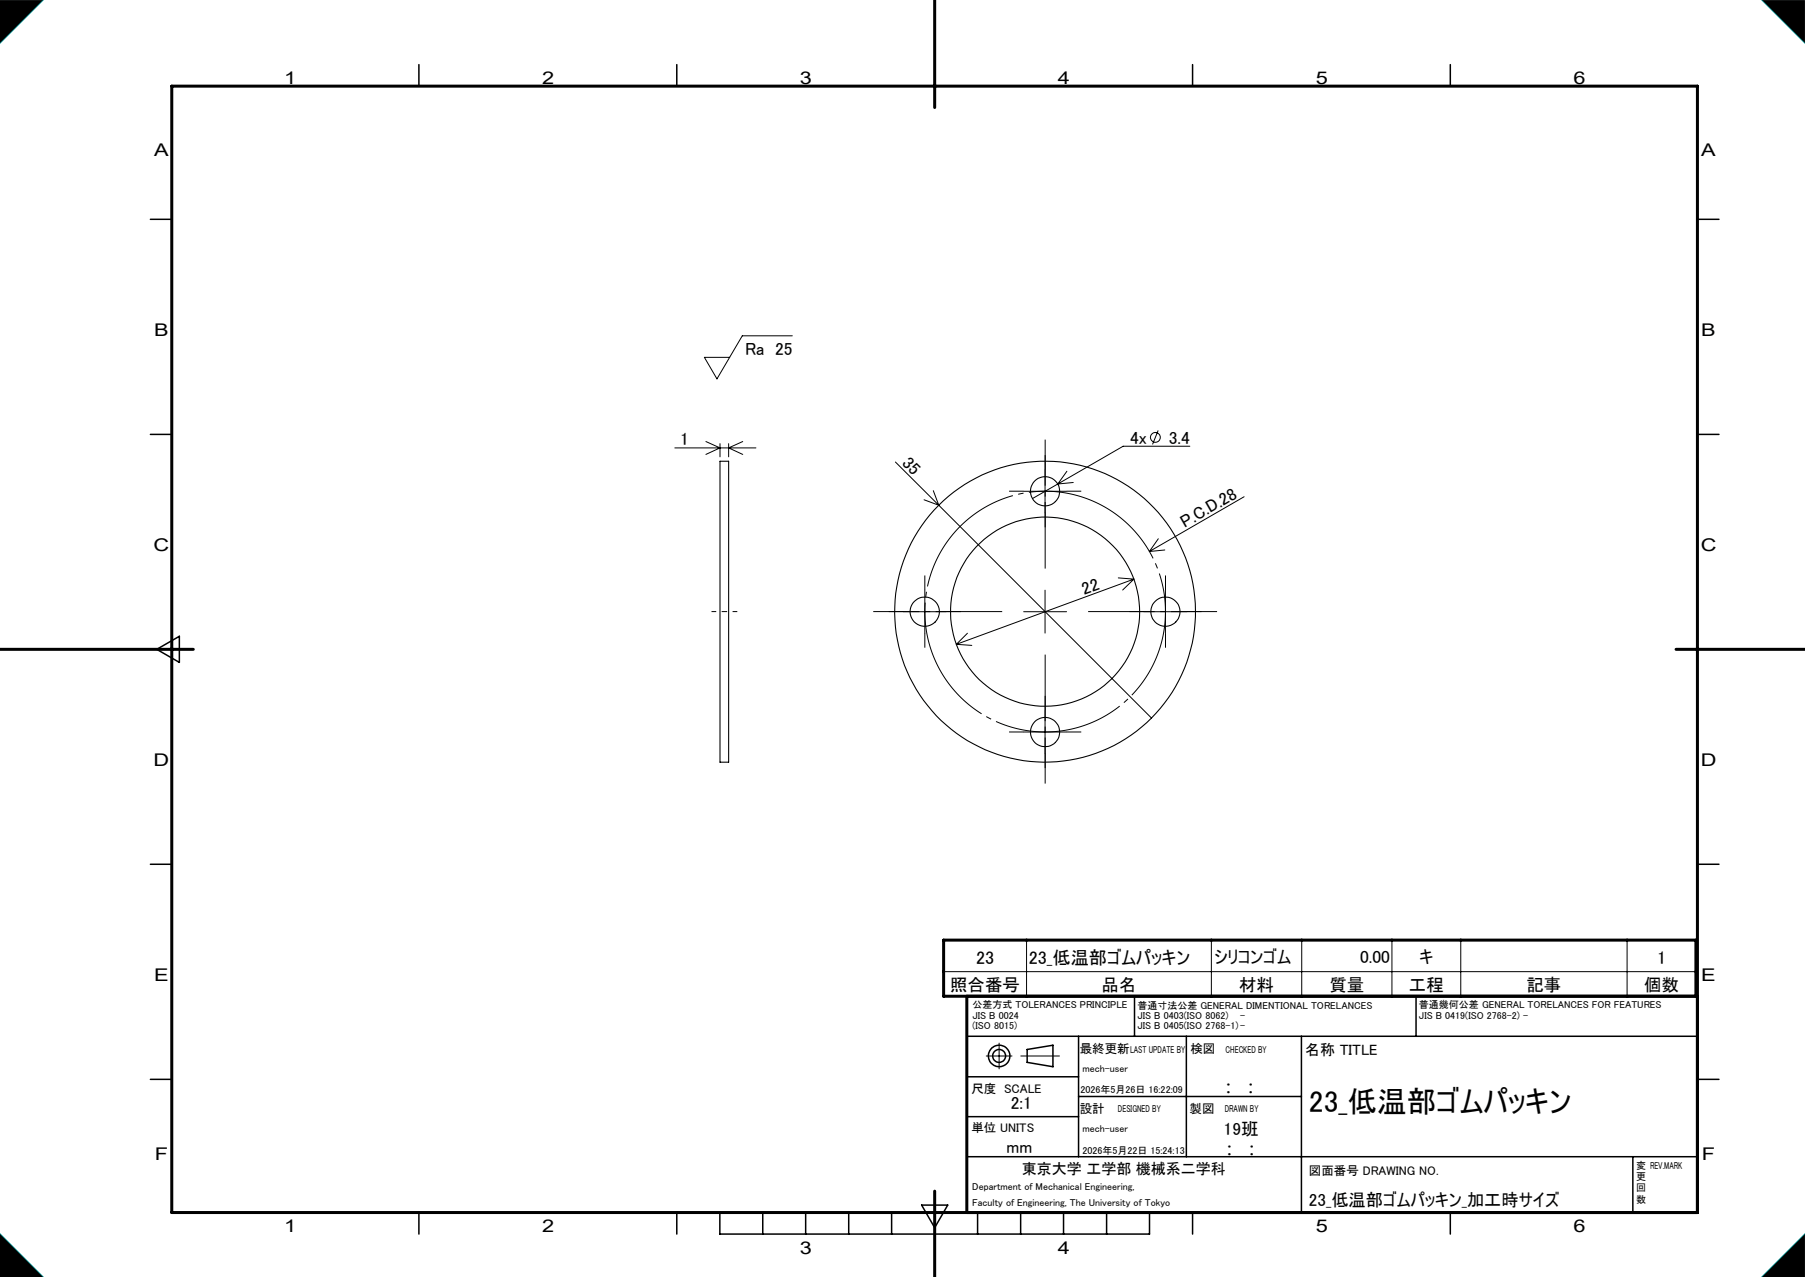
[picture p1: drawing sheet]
<svg xmlns="http://www.w3.org/2000/svg" width="420mm" height="297mm" viewBox="0 0 420 297" stroke-linecap="round" stroke-linejoin="round" font-family="sans-serif">
<g fill="none" stroke="#000" stroke-width=".25">
<path d="M167.5 107.3h2v70h-2z"/>
<circle cx="243.2" cy="114.3" r="3.4"/>
<circle cx="215.2" cy="142.3" r="3.4"/>
<circle cx="243.2" cy="142.3" r="22"/>
<circle cx="243.2" cy="142.3" r="35"/>
<circle cx="271.2" cy="142.2" r="3.4"/>
<circle cx="243.2" cy="170.3" r="3.4"/>
</g>
<g fill="none" stroke="#000" stroke-width=".35">
<path d="M97.5 15v5M157.5 15v5M277.5 15v5M337.5 15v5M35 51h5M395 51h5M35 101h5M395 101h5M36.5 151l5.2-3v6.1zM35 201h5M395 201h5M264 231.7v9.3"/>
<path d="M329.5 231.7v9.3M35 251h5M225 241h170M225 250.4h26M225 259.7h26M245 248.1v-5l-6 1v3l6 1M251 241v28M251 255h51.8M276 241v28M302.8 241v41M395 251h5M225 269h170"/>
<path d="M379.9 269v13M97.5 282v5M157.5 282v5M167.5 282v5h100v-5M177.5 282v5M187.5 282v5M197.5 282v5M207.5 282v5M214.5 280.3h6l-3 5.2zM227.5 282v5M237.5 282v5M247.5 282v5"/>
<path d="M257.5 282v5M277.5 282v5M337.5 282v5"/>
<circle cx="232.5" cy="245.6" r="2.5"/>
<circle cx="232.5" cy="245.6" r="1.5"/>
</g>
<g fill="none" stroke="#000" stroke-width=".23">
<path d="M0 0h10l-10 10zM410 0h10v10zM184.4 78.1h-11.7l-5.9 10-2.9-5h5.9M157 104.2h18.9M164.3 102.7l3.2 1.5-3.2 1.5M167.5 103.2v3.1M169.5 103.2v3.1M172.8 102.7l-3.3 1.5 3.3 1.5M208.4 107.5l10 10M215 116.2l3.4 1.3M217.2 114.1l1.2 3.4M218.4 117.5l49.5 49.5"/>
<path d="M238.2 114.3h10M243.2 109.3v10M246.1 112.6l-5.9 3.4M248.2 109.6l-2.1 3M249.7 112.2l-3.6 .4M269.5 100.1l-1.3 3.3M276.9 103.8h-15.6l-15.2 8.8M289.5 115.5l-22.1 12.8M215.2 137.3v9.9M243.2 137.3v9.9M260.2 134.4l3.6 .3M263.8 134.7l-41.3 15.2"/>
<path d="M263.8 134.7l-2.6 2.5M269.5 125.3l-2.1 3M271 127.9l-3.6 .4M271.2 137.3v9.9M210.2 142.3h10M222.5 149.9l3.6 .2M225.1 147.3l-2.6 2.6M238.2 142.3h10M266.2 142.3h10M238.2 170.2h10M243.2 165.3v10M238.9 218.6v13.1"/>
<path d="M281.9 218.6v13.1M302.9 218.6v13.1M323.9 218.6v13.1M339.9 218.6v13.1M378.6 218.6v13.1M219.6 226h175M229.5 245.6h6M232.5 242.6v6M237.5 245.6h9M0 287l10 10h-10zM410 297l10-10v10z"/>
<circle cx="268.8" cy="101.7" r="1.15"/>
</g>
<path d="M217.5 0v25M40 20h355v262h-355zM0 151h45M390 151h30M225 231.7v50.3M394.6 231.7v-13.1h-175v13.1h175.4M217.5 277v20" fill="none" stroke="#000" stroke-width=".7"/>
<path d="M0 0h10l-10 10zM410 0h10v10zM0 287l10 10h-10zM410 297l10-10v10z" fill="none" stroke="#0ff" stroke-width=".23"/>
<path d="M0 0v10l10-10zM410 0l10 10v-10zM410 297h10v-10zM0 287v10h10z" fill-rule="evenodd" fill="#000"/>
<path d="M256.3 117.5a28 28 0 0 0-41.1 25.2 28 28 0 0 0 42 23.8 28 28 0 0 0 .4-48.2l-1.3-.8" fill="none" stroke="#000" stroke-width=".23" stroke-dasharray="30.5 1.3 1.3 1.3" stroke-dashoffset="13" stroke-linecap="butt"/>
<path d="M165.6 142.2h6" fill="none" stroke="#000" stroke-width=".23" stroke-dasharray="30.5 1.3 1.3 1.3" stroke-dashoffset="29.4" stroke-linecap="butt"/>
<path d="M243.2 132.2v-30M233.2 142.2h-30M243.2 152.2v30M253.2 142.2h30" fill="none" stroke="#000" stroke-width=".23" stroke-dasharray="30.5 1.3 1.3 1.3" stroke-dashoffset="15" stroke-linecap="butt"/>
<g fill="none" stroke="#000" stroke-width=".23" stroke-dasharray="30.5 1.3 1.3 1.3" stroke-linecap="butt">
<path d="M238.2 114.2h-3.4M243.2 109.2v-3.4M243.2 119.2v3.4M248.2 114.2h3.4M215.2 137.2v-3.4M271.2 137.2v-3.4M210.2 142.2h-3.4M215.2 147.2v3.4M220.2 142.2h3.4M266.2 142.2h-3.4M271.2 147.2v3.4M276.2 142.2h3.4"/>
<path d="M238.2 170.2h-3.4M243.2 165.2v-3.4M243.2 175.2v3.4M248.2 170.2h3.4"/>
</g>
<text font-size="7" x="304.6" y="258.7">23_低温部ゴムパッキン</text>
<g font-size="4.2">
<text x="227.1" y="224.1">23</text>
<text x="239.4" y="224.1">23_低温部ゴムパッキン</text>
<text x="385.6" y="224.1">1</text>
</g>
<g font-size="4.1">
<text x="66.1" y="19.6">1</text>
<text x="126.1" y="19.6">2</text>
<text x="186.1" y="19.6">3</text>
<text x="246.1" y="19.6">4</text>
<text x="306.1" y="19.6">5</text>
<text x="366.1" y="19.6">6</text>
<text x="35.9" y="36.3">A</text>
<text x="395.9" y="36.3">A</text>
<text x="35.9" y="78.1">B</text>
<text x="173.4" y="82.5">Ra 25</text>
<text x="395.9" y="78.1">B</text>
<text x="158.3" y="103.6">1</text>
<text x="209.7" y="107.9" transform="rotate(45 209.7 107.9)">35</text>
<text x="263" y="103.2">4x</text>
<text x="272" y="103.2">3.4</text>
<text x="275.7" y="122.8" transform="rotate(-30 275.7 122.8)">P.C.D.28</text>
<text x="35.8" y="128.1">C</text>
<text x="395.8" y="128.1">C</text>
<text x="252.3" y="138.3" transform="rotate(-20 252.3 138.3)">22</text>
<text x="35.8" y="178.1">D</text>
<text x="395.8" y="178.1">D</text>
<text x="282.4" y="224">シリコンゴム</text>
<text x="316.5" y="224">0.00</text>
<text x="330.2" y="224">キ</text>
<text x="35.9" y="228.1">E</text>
<text x="221.1" y="230.5">照合番号</text>
<text x="256.3" y="230.5">品名</text>
<text x="288.3" y="230.5">材料</text>
<text x="309.3" y="230.5">質量</text>
<text x="327.8" y="230.5">工程</text>
<text x="355.2" y="230.5">記事</text>
<text x="382.5" y="230.5">個数</text>
<text x="395.9" y="228.1">E</text>
<text x="235.2" y="257.9">2:1</text>
<text x="285.2" y="254.2">:</text>
<text x="290.4" y="254.2">:</text>
<text x="284.7" y="263.9">19班</text>
<text x="36" y="269.8">F</text>
<text x="234.2" y="268.3">mm</text>
<text x="285.4" y="268.7">:</text>
<text x="290.6" y="268.7">:</text>
<text x="396" y="269.8">F</text>
<text x="304.6" y="280.5">23_低温部ゴムパッキン_加工時サイズ</text>
<text x="66.1" y="286.6">1</text>
<text x="126.1" y="286.6">2</text>
<text x="306.1" y="286.6">5</text>
<text x="366.1" y="286.6">6</text>
<text x="186.1" y="291.6">3</text>
<text x="246.1" y="291.6">4</text>
</g>
<g font-size="3.5">
<text x="303.7" y="245.4">名称 TITLE</text>
<text x="237.7" y="273">東京大学 工学部 機械系二学科</text>
</g>
<g font-size="2.9">
<text x="251.3" y="244.9">最終更新</text>
<text x="277" y="244.9">検図</text>
<text x="226" y="254.1">尺度 SCALE</text>
<text x="226" y="263.2">単位 UNITS</text>
<text x="251.3" y="258.7">設計</text>
<text x="276.8" y="258.8">製図</text>
<text x="304.6" y="273.3">図面番号 DRAWING NO.</text>
</g>
<g font-size="2.3">
<text x="226.3" y="234.5">公差方式 TOLERANCES PRINCIPLE</text>
<text x="226.3" y="236.9">JIS B 0024</text>
<text x="226.3" y="239.3">(ISO 8015)</text>
<text x="264.7" y="234.6">普通寸法公差 GENERAL DIMENTIONAL TORELANCES</text>
<text x="264.7" y="237">JIS B 0403(ISO 8062)</text>
<text x="264.7" y="239.4">JIS B 0405(ISO 2768-1)-</text>
<text x="288.6" y="237">-</text>
<text x="330.2" y="234.5">普通幾何公差 GENERAL TORELANCES FOR FEATURES</text>
<text x="330.2" y="236.9">JIS B 0419(ISO 2768-2) -</text>
<text x="263" y="244.9">LAST UPDATE BY</text>
<text x="285.2" y="244.8">CHECKED BY</text>
<text x="251.9" y="249.4">mech-user</text>
<text x="251.4" y="254.1">2026年5月26日 16:22:09</text>
<text x="251.9" y="263.3">mech-user</text>
<text x="260.1" y="258.7">DESIGNED BY</text>
<text x="285" y="258.7">DRAWN BY</text>
<text x="251.9" y="268.3">2026年5月22日 15:24:13</text>
<text x="380.7" y="274.4">更</text>
<text x="380.7" y="271.8">変 REV.MARK</text>
<text x="226.2" y="280.5">Faculty of Engineering, The University of Tokyo</text>
<text x="226.2" y="276.8">Department of Mechanical Engineering,</text>
<text x="380.7" y="279.7">数</text>
<text x="380.7" y="277.1">回</text>
</g>
</svg>
